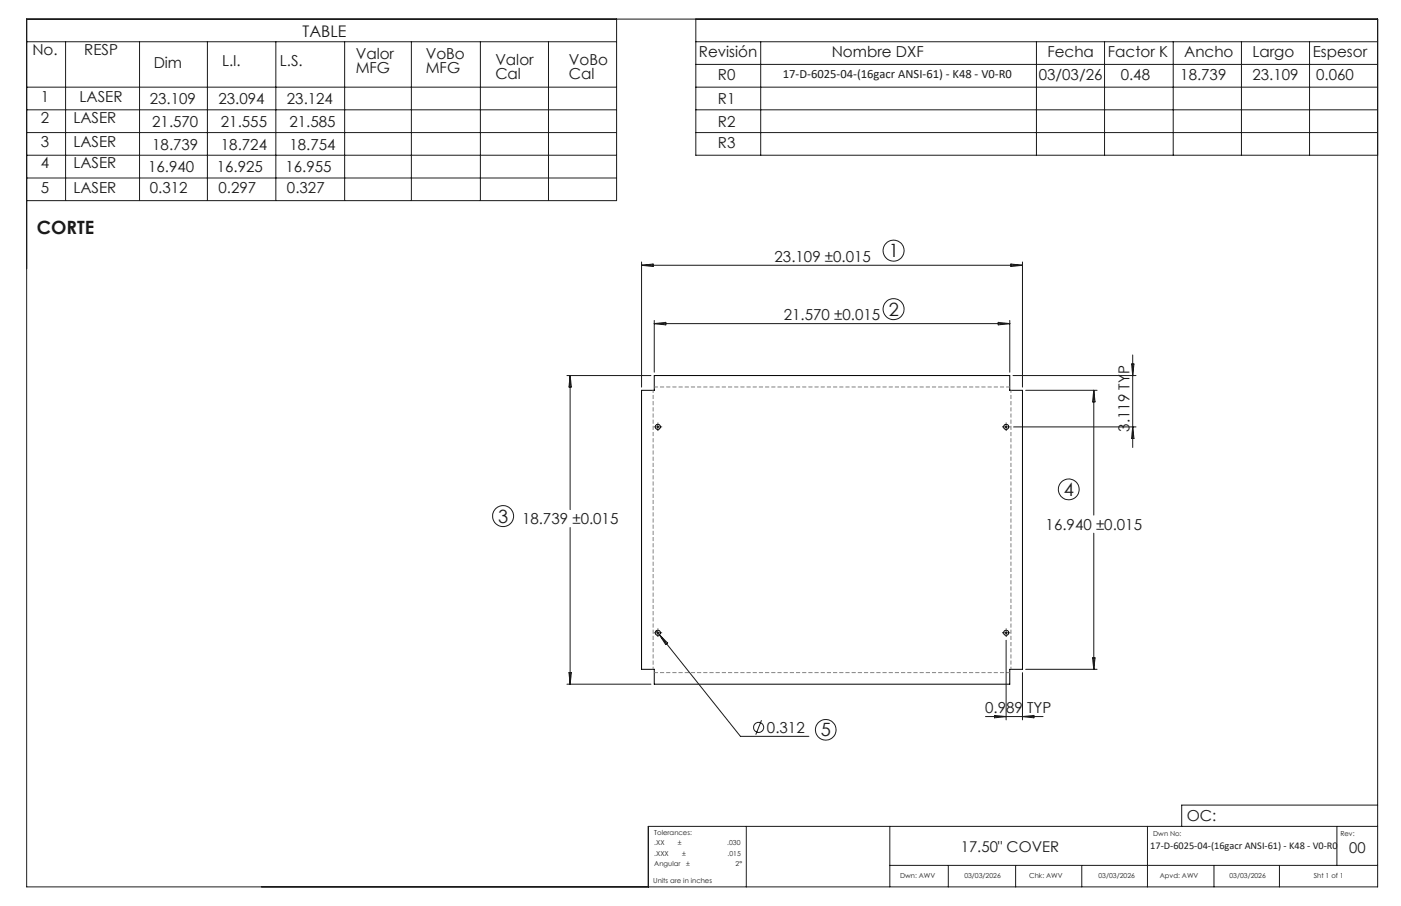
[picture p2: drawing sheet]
<svg xmlns="http://www.w3.org/2000/svg" width="432mm" height="279mm" viewBox="0 0 432 279" stroke-linecap="round" stroke-linejoin="round" font-family="sans-serif">
<g fill="none" stroke="#000" stroke-width=".31">
<path d="M201.6 115.8h109.6v4.5l3.9 .1v86h-3.9v4.6h-109.6l.1-4.6h-4v-86h4z"/>
<circle cx="202.8" cy="131.6" r=".8"/>
<circle cx="310.1" cy="131.6" r=".8"/>
<circle cx="202.8" cy="195.1" r=".8"/>
<circle cx="310.1" cy="195.1" r=".8"/>
</g>
<g fill="none" stroke="#191924" stroke-width=".31">
<path d="M8.2 5.9h416.4v267.6h-416.4zM8.2 12.9h181.8M20.2 12.9v49M43 12.9v49M63.9 12.9v49M85 12.9v49M106.2 12.9v49M126.8 12.9v49M148.1 12.9v49M169.1 12.9v49M190 5.9v56h-181.8M214.5 12.9h210.1"/>
<path d="M214.5 5.9v42h210.1M214.5 19.9h210.1M234.5 12.9v35M319.4 12.9v35M340.4 12.9v35M361.6 12.9v35M382.6 12.9v35M403.6 12.9v35M8.2 26.9h181.8M8.2 33.9h181.8M214.5 26.9h210.1M214.5 33.9h210.1"/>
<path d="M8.2 40.9h181.8M8.2 47.9h181.8M8.2 54.9h181.8M214.5 40.9h210.1M197.7 80.8v38.6M197.7 81.8h117.4M197.7 81.8l3.6-.4v.8zM201.6 98.8v16M201.6 99.8h109.6M201.6 99.8l3.6-.4v.8zM307.7 99.4l3.5 .4-3.5 .4zM311.2 98.8v16"/>
<path d="M311.6 81.4l3.5 .4-3.5 .4zM315.1 80.8v38.6M174.7 115.8h25.9M175.7 115.8v41.4M175.7 115.8l.4 3.5h-.7zM312.2 115.8h37.9M348.8 112.3h.7l-.4 3.5zM349.1 109.5v28.5M202.2 131.7h1.1M202.7 131.2v1M309.6 131.7h1M310.1 131.2v1"/>
<path d="M312.4 131.7h37.7M316.1 120.4h22M337.1 120.4v38.5M337.1 120.4l.4 3.5h-.8zM349.1 131.7l.4 3.5h-.7zM175.7 162.7v48.3M337.1 164.4v42M202.2 194.5l26 32.6h21.1M202.2 195.2h1.1M202.7 194.7v1M203.2 195.8l2.6 2.5-.6 .5zM309.6 195.2h1"/>
<path d="M310.1 194.7v1M310.1 197.4v24.6M174.7 211h25.9M175.4 207.4h.7l-.4 3.6zM315.1 207.4v14.6M316.1 206.4h22M336.7 202.9h.8l-.4 3.5zM234.7 222.1l-1.8 4.5M303.7 221h17.8M306.5 220.6l3.6 .4-3.6 .4zM315.1 221l3.6-.4v.8zM230 254.8v18.7"/>
<path d="M274.2 254.8v18.7M353.7 254.8v18.7M412 254.8v12.1M424.6 254.8h-224.8v18.7M424.6 248.3h-60.4v6.5M274.2 266.9h150.4M292.3 266.9v6.6M313 266.9v6.6M333.4 266.9v6.6M374.2 266.9v6.6M394.3 266.9v6.6"/>
<circle cx="275.4" cy="77.3" r="3.2"/>
<circle cx="275.4" cy="95.3" r="3.2"/>
<circle cx="155.1" cy="159.2" r="3.2"/>
<circle cx="329.4" cy="150.9" r="3.2"/>
<circle cx="233.8" cy="224.3" r="1.55"/>
<circle cx="254.5" cy="225.1" r="3.2"/>
</g>
<g fill="none" stroke="#191924" stroke-width=".31" stroke-dasharray="15.2 1.3 1.3 1.3" stroke-linecap="butt">
<path d="M201.8 131.6h-.3M202.8 130.6v-.3M202.8 132.6v.3M203.8 131.6h.3M309.1 131.6h-.3M310.1 130.6v-.3M310.1 132.6v.3M311.1 131.6h.3M201.8 195.1h-.3M202.8 194.1v-.3M202.8 196.1v.3M203.8 195.1h.3"/>
<path d="M309.1 195.1h-.3M310.1 194.1v-.3M310.1 196.1v.3M311.1 195.1h.3"/>
</g>
<path d="M201.3 120.4v86M311.6 206.4v-86" fill="none" stroke="#808080" stroke-width=".31" stroke-dasharray="1.3 .6" stroke-dashoffset=".5" stroke-linecap="butt"/>
<path d="M311.2 119.3h-109.5M201.7 207.4h109.5" fill="none" stroke="#808080" stroke-width=".31" stroke-dasharray="1.3 .6" stroke-dashoffset=".1" stroke-linecap="butt"/>
<g font-size="5.6" fill="#191924">
<text x="11.4" y="72.1">CORTE</text>
<text x="273.9" y="79.3">1</text>
<text x="273.9" y="97.3">2</text>
<text x="327.9" y="152.9">4</text>
<text x="153.5" y="161.2">3</text>
<text x="253" y="227.1">5</text>
</g>
<text font-size="4.9" fill="#191924" x="93.3" y="11.4">TABLE</text>
<g font-size="4.7" fill="#191924">
<text x="10" y="17">No.</text>
<text x="26" y="17">RESP</text>
<text x="215.4" y="17.6">Revisión</text>
<text x="256.3" y="17.6">Nombre DXF</text>
<text x="322.8" y="17.5">Fecha</text>
<text x="341.5" y="17.5">Factor K</text>
<text x="365" y="17.5">Ancho</text>
<text x="386" y="17.5">Largo</text>
<text x="404.6" y="17.5">Espesor</text>
<text x="47.4" y="20.9">Dim</text>
<text x="68.4" y="20.4">L.I.</text>
<text x="86.3" y="20.4">L.S.</text>
<text x="109.6" y="18.1">Valor</text>
<text x="109.6" y="22.6">MFG</text>
<text x="131.2" y="18.1">VoBo</text>
<text x="131.2" y="22.6">MFG</text>
<text x="152.7" y="20">Valor</text>
<text x="175.3" y="20">VoBo</text>
<text x="152.7" y="24.5">Cal</text>
<text x="175.3" y="24.5">Cal</text>
<text x="221.3" y="24.6">R0</text>
<text x="320.2" y="24.7">03/03/26</text>
<text x="345.4" y="24.7">0.48</text>
<text x="363.8" y="24.7">18.739</text>
<text x="386" y="24.7">23.109</text>
<text x="405.7" y="24.7">0.060</text>
<text x="12.6" y="31.3">1</text>
<text x="24.5" y="31.3">LASER</text>
<text x="46.1" y="32">23.109</text>
<text x="67.3" y="32">23.094</text>
<text x="88.4" y="32">23.124</text>
<text x="221.3" y="32.1">R1</text>
<text x="12.6" y="38">2</text>
<text x="22.6" y="38">LASER</text>
<text x="46.9" y="39.2">21.570</text>
<text x="68.1" y="39.2">21.555</text>
<text x="89.2" y="39.2">21.585</text>
<text x="221.3" y="39.1">R2</text>
<text x="12.6" y="45.4">3</text>
<text x="22.6" y="45.4">LASER</text>
<text x="46.9" y="46.1">18.739</text>
<text x="68.1" y="46.1">18.724</text>
<text x="89.2" y="46.1">18.754</text>
<text x="221.3" y="45.8">R3</text>
<text x="12.6" y="51.9">4</text>
<text x="22.6" y="51.9">LASER</text>
<text x="45.7" y="53.2">16.940</text>
<text x="66.8" y="53.2">16.925</text>
<text x="88" y="53.2">16.955</text>
<text x="12.6" y="59.5">5</text>
<text x="22.6" y="59.5">LASER</text>
<text x="46.2" y="59.6">0.312</text>
<text x="67.3" y="59.6">0.297</text>
<text x="88.5" y="59.6">0.327</text>
<text x="238.7" y="80.8">23.109 ±0.015</text>
<text x="241.6" y="98.8">21.570 ±0.015</text>
<text x="348.1" y="133.1" transform="rotate(-90 348.1 133.1)">3.119 TYP</text>
<text x="160.9" y="161.7">18.739 ±0.015</text>
<text x="322.3" y="163.4">16.940 ±0.015</text>
<text x="303.6" y="220">0.989 TYP</text>
<text x="236.4" y="226">0.312</text>
<text x="365.8" y="253.1">OC:</text>
</g>
<g font-size="4.6" fill="#191924">
<text x="296.1" y="262.7">17.50&quot; COVER</text>
<text x="415.9" y="263">00</text>
</g>
<text font-size="3.9" fill="#191924" x="241.3" y="24">17-D-6025-04-(16gacr ANSI-61) - K48 - V0-R0</text>
<text font-size="3.2" fill="#191924" x="354.5" y="261.8">17-D-6025-04-(16gacr ANSI-61) - K48 - V0-R0</text>
<g font-size="2.1" fill="#191924">
<text x="201.7" y="257.6">Tolerances:</text>
<text x="355.4" y="257.8">Dwn No:</text>
<text x="413.1" y="257.8">Rev:</text>
<text x="201.7" y="260.7">.XX</text>
<text x="201.7" y="263.9">.XXX</text>
<text x="208.9" y="260.7">±</text>
<text x="210.2" y="263.9">±</text>
<text x="224.1" y="260.7">.030</text>
<text x="224.3" y="263.9">.015</text>
<text x="201.7" y="267">Angular</text>
<text x="211.5" y="267">±</text>
<text x="226.7" y="267">2°</text>
<text x="201.3" y="272.3">Units are in inches</text>
<text x="277.4" y="270.7">Dwn: AWV</text>
<text x="297.2" y="270.7">03/03/2026</text>
<text x="317.2" y="270.7">Chk: AWV</text>
<text x="338.6" y="270.7">03/03/2026</text>
<text x="357.5" y="270.7">Apvd: AWV</text>
<text x="378.9" y="270.7">03/03/2026</text>
<text x="404.9" y="270.7">Sht 1 of 1</text>
</g>
</svg>
